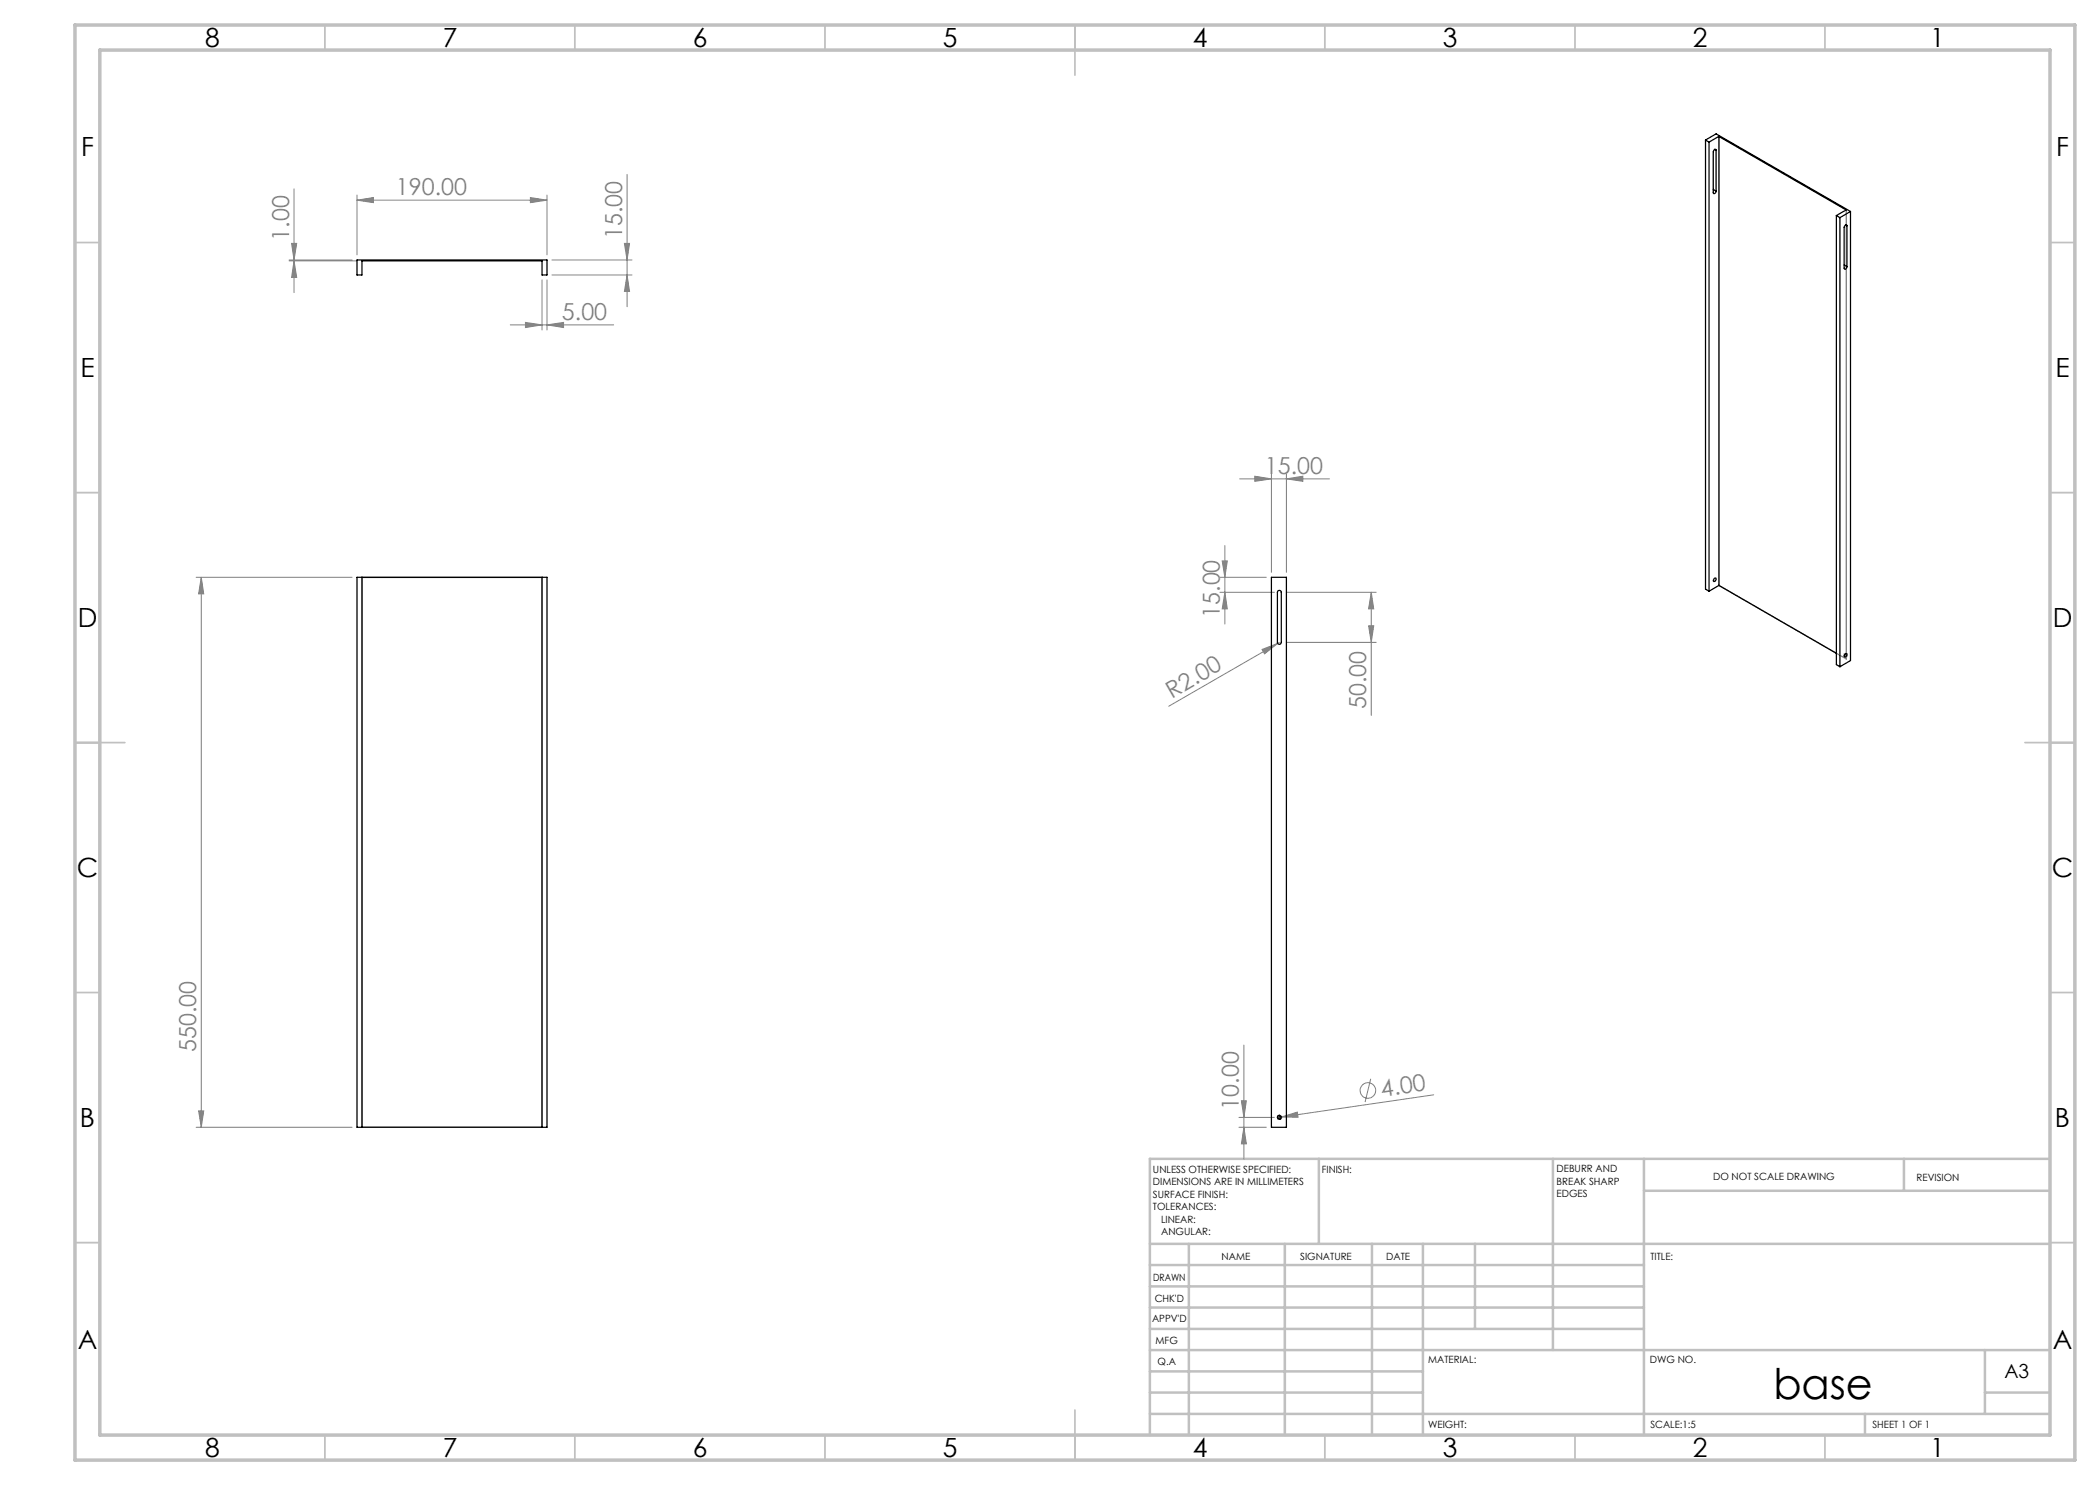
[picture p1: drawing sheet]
<svg xmlns="http://www.w3.org/2000/svg" width="420mm" height="297mm" viewBox="0 0 420 297" stroke-linecap="round" stroke-linejoin="round" font-family="sans-serif">
<g fill="none" stroke="#808080" stroke-width=".2">
<path d="M58.8 37.8v20.7M71.4 39v12M106.1 39.5l3.3 .5-3.3 .5zM109.4 39v12M125.4 34.9v26.4M57.8 52.2h13.6M57.8 52h12.6M58.3 48.7h1l-.5 3.3zM58.8 52.2l.5 3.3h-1zM71.4 40l3.3-.5v1zM71.4 40h38M108.4 56v10"/>
<path d="M109.4 56v10M110.4 52h16M110.4 55h16M124.9 48.7h1l-.5 3.3zM125.4 55l.5 3.3h-1zM102.1 65h20.6M105.1 64.5l3.3 .5-3.3 .5zM109.4 65l3.3-.5v1zM247.9 95.8h18M251 95.2l3.3 .6-3.3 .5zM254.3 94.8v19.7M257.3 95.8l3.3-.6v1.1z"/>
<path d="M257.3 94.8v19.7M39.2 115.5h31.2M40.3 115.5l.4 3.3h-1zM40.3 115.5v110M244 115.5h9.3M244 118.5h10.9M244.4 112.2h1.1l-.5 3.3zM245 118.5l.5 3.3h-1.1zM245 109.1v15.7M257.3 118.5h17.9M274.2 118.5v24.6M274.2 118.5l.5 3.3h-1z"/>
<path d="M252.4 129.9l3.1-1.2-2.6 2.1zM255.5 128.7l-21.7 12.5M255.9 128.5l-.4 .2M257.3 128.5h17.9M273.7 125.2h1l-.5 3.3zM368.6 131.1h1M368.8 130.7l.7 .7M369.1 130.6v.9M369.5 130.7l-.7 .7M248.8 209v22.8M274.1 215.8l-1.1 4.6M286.7 219l-30.4 4.4"/>
<path d="M39.2 225.5h31.2M39.7 222.2h1l-.4 3.3zM247.8 223.5h7.1M247.8 225.5h5.5M248.3 220.2h1l-.5 3.3zM248.8 225.5l.5 3.3h-1zM255.4 223.5h1M255.5 223.1l.7 .7M255.9 223v1M256.2 223.1l-.7 .7M256.3 223.4l3.2-1 .1 1zM256.3 223.4l-.8 .1"/>
<circle cx="273.6" cy="218.1" r="1.56"/>
</g>
<path d="M255.9 223.1l-.3 .1-.1 .3M256.3 223.5l-.1 .3-.3 .1" fill="none" stroke="#000" stroke-width=".2"/>
<g fill="none" stroke="#c0c0c0" stroke-width=".35">
<path d="M65 5v5M115 5v5M165 5v5M215 5v10M265 5v5M315 5v5M365 5v5M15 48.5h5M410 48.5h5M15 98.5h5M410 98.5h5M15 148.5h10"/>
<path d="M405 148.5h10M15 198.5h5M410 198.5h5M15 248.5h5M410 248.5h5M65 287v5M115 287v5M165 287v5M215 282v10M265 287v5M315 287v5M365 287v5"/>
</g>
<g fill="none" stroke="#c0c0c0" stroke-width=".5">
<path d="M263.8 231.8v17M310.6 231.8v38.2M328.8 231.8v55.2M328.8 238.2h81.2M380.8 231.8v6.4M410 231.8h-180v55.2M230 248.8h180M230 257.3h98.8M230 253h98.8M237.8 248.8v38.2M257 248.8v38.2M274.4 248.8v38.2"/>
<path d="M284.6 248.8v38.2M295 248.8v17M230 265.8h98.8M230 261.5h98.8M230 278.5h54.6M230 274.3h54.6M230 270h180M397 278.5h13M397 270v12.8M230 282.8h180M373 282.8v4.2"/>
</g>
<path d="M15 5h400v287h-400zM20 10h390v277h-390z" fill="none" stroke="#c0c0c0" stroke-width=".7"/>
<path d="M343.8 27.3l25.5 14.7v89.8l-25.5-14.7zM72.4 115.5h36v110h-36z" fill="none" stroke="#808080" stroke-width=".25"/>
<g fill="#808080">
<path d="M256.3 223.4l3.2-1 .1 1z"/>
<path d="M252.4 129.9l3.1-1.2-2.6 2.1z"/>
<path d="M109.4 65l3.3-.5v1zM105.1 64.5l3.3 .5-3.3 .5zM257.3 95.8l3.3-.6v1.1zM251 95.2l3.3 .6-3.3 .5z"/>
<path d="M71.4 40l3.3-.5v1zM106.1 39.5l3.3 .5-3.3 .5z"/>
<path d="M39.7 222.2h1l-.4 3.3zM40.3 115.5l.4 3.3h-1zM58.8 52.2l.5 3.3h-1zM58.3 48.7h1l-.5 3.3z"/>
<path d="M273.7 125.2h1l-.5 3.3zM274.2 118.5l.5 3.3h-1z"/>
<path d="M124.9 48.7h1l-.5 3.3zM125.4 55l.5 3.3h-1zM244.4 112.2h1.1l-.5 3.3zM245 118.5l.5 3.3h-1.1zM248.3 220.2h1l-.5 3.3zM248.8 225.5l.5 3.3h-1z"/>
</g>
<path d="M255.5 223.5l.1 .3 .3 .1v-.4zM255.9 223.1v.4h.4l-.1-.3z" fill="#000"/>
<g fill="none" stroke="#000" stroke-width=".25">
<path d="M341.1 28l2.1-1.2 26.9 15.5M341.1 28l.7 .4M341.1 28v89.8l.7 .4M341.8 28.4v89.8M342.7 37.9l.5 .3M342.9 29.9l.3 .2M343.2 30.1l-.1-.2h-.2l-.2 .5v8.3l.3-.1 .2-.4M343.2 30.1v8.1M343.8 27.3l25.5 14.7-2 1.1M343.8 27.3l-2 1.1M343.8 27.3v89.8M71.4 52h38v3h-1v-2.8h-36v2.8h-1z"/>
<path d="M367.3 43.1v89.8l.7 .4M367.3 43.1l.7 .4M368 43.5v89.8M368.8 53l.6 .3M369.1 45l.3 .2M369.4 45.2l-.2-.3-.4 .6 .1 8.3h.2l.3-.5M369.4 45.2v8.1M370.1 42.3v89.8l-2.1 1.2M370.1 42.3l-2.1 1.2M71.4 115.5h38v110h-38zM72.4 115.5v110M108.4 115.5v110"/>
<path d="M254.3 115.5h3v110h-3zM255.6 118.2l.4-.1 .3 .4v10a.39 .39 0 0 1-.4 .4 .39 .39 0 0 1-.4-.4v-10zM342.8 115.7l.2-.1a.37 .37 0 0 1 .1 .5 .37 .37 0 0 1-.4 .1zM343.8 117.1l23.5 13.6M343.8 117.1l-2 1.1M369 130.8l.2-.1a.37 .37 0 0 1 .1 .5 .37 .37 0 0 1-.4 .1z"/>
<circle cx="255.9" cy="223.5" r=".4"/>
</g>
<text font-size="8.5" x="354.7" y="279.7">base</text>
<g font-size="5.3">
<text x="41" y="9.5">8</text>
<text x="88.5" y="9.5">7</text>
<text x="138.5" y="9.5">6</text>
<text x="188.5" y="9.5">5</text>
<text x="238.5" y="9.5">4</text>
<text x="288.5" y="9.5">3</text>
<text x="338.5" y="9.5">2</text>
<text x="386" y="9.5">1</text>
<text x="16.2" y="31.2">F</text>
<text x="411.2" y="31.2">F</text>
<text x="16.1" y="75.5">E</text>
<text x="411.1" y="75.5">E</text>
<text x="15.5" y="125.5">D</text>
<text x="410.5" y="125.5">D</text>
<text x="15.4" y="175.5">C</text>
<text x="410.4" y="175.5">C</text>
<text x="16" y="225.5">B</text>
<text x="411" y="225.5">B</text>
<text x="15.5" y="269.8">A</text>
<text x="410.5" y="269.8">A</text>
<text x="41" y="291.5">8</text>
<text x="88.5" y="291.5">7</text>
<text x="138.5" y="291.5">6</text>
<text x="188.5" y="291.5">5</text>
<text x="238.5" y="291.5">4</text>
<text x="288.5" y="291.5">3</text>
<text x="338.5" y="291.5">2</text>
<text x="386" y="291.5">1</text>
</g>
<g font-size="4.7" fill="#808080">
<text x="79.2" y="39">190.00</text>
<text x="124.4" y="47.8" transform="rotate(-90 124.4 47.8)">15.00</text>
<text x="57.8" y="48.1" transform="rotate(-90 57.8 48.1)">1.00</text>
<text x="112.4" y="64">5.00</text>
<text x="253" y="94.7">15.00</text>
<text x="244" y="123.6" transform="rotate(-90 244 123.6)">15.00</text>
<text x="234.4" y="139.7" transform="rotate(-30 234.4 139.7)">R2.00</text>
<text x="273.2" y="141.8" transform="rotate(-90 273.2 141.8)">50.00</text>
<text x="39.2" y="210.5" transform="rotate(-90 39.2 210.5)">550.00</text>
<text x="247.8" y="221.9" transform="rotate(-90 247.8 221.9)">10.00</text>
<text x="276.4" y="219.4" transform="rotate(-8 276.4 219.4)">4.00</text>
</g>
<text font-size="3.9" x="400.9" y="275.5">A3</text>
<g font-size="2">
<text x="230.6" y="234.6">UNLESS OTHERWISE SPECIFIED:</text>
<text x="230.6" y="237.1">DIMENSIONS ARE IN MILLIMETERS</text>
<text x="230.6" y="239.6">SURFACE FINISH:</text>
<text x="264.4" y="234.6">FINISH:</text>
<text x="311.3" y="234.5">DEBURR AND</text>
<text x="311.3" y="237">BREAK SHARP</text>
<text x="311.3" y="239.5">EDGES</text>
<text x="342.6" y="236">DO NOT SCALE DRAWING</text>
<text x="383.3" y="236.2">REVISION</text>
<text x="230.6" y="242.1">TOLERANCES:</text>
<text x="232.2" y="244.6">LINEAR:</text>
<text x="232.2" y="247.1">ANGULAR:</text>
<text x="244.3" y="252">NAME</text>
<text x="260" y="251.9">SIGNATURE</text>
<text x="277.2" y="251.9">DATE</text>
<text x="330.1" y="251.9">TITLE:</text>
<text x="230.6" y="256.1">DRAWN</text>
<text x="230.9" y="260.3">CHK'D</text>
<text x="230.4" y="264.4">APPV'D</text>
<text x="231.1" y="268.8">MFG</text>
<text x="231.5" y="273">Q.A</text>
<text x="285.6" y="272.5">MATERIAL:</text>
<text x="330" y="272.5">DWG NO.</text>
<text x="285.6" y="285.5">WEIGHT:</text>
<text x="330.1" y="285.6">SCALE:1:5</text>
<text x="374.5" y="285.6">SHEET 1 OF 1</text>
</g>
</svg>
